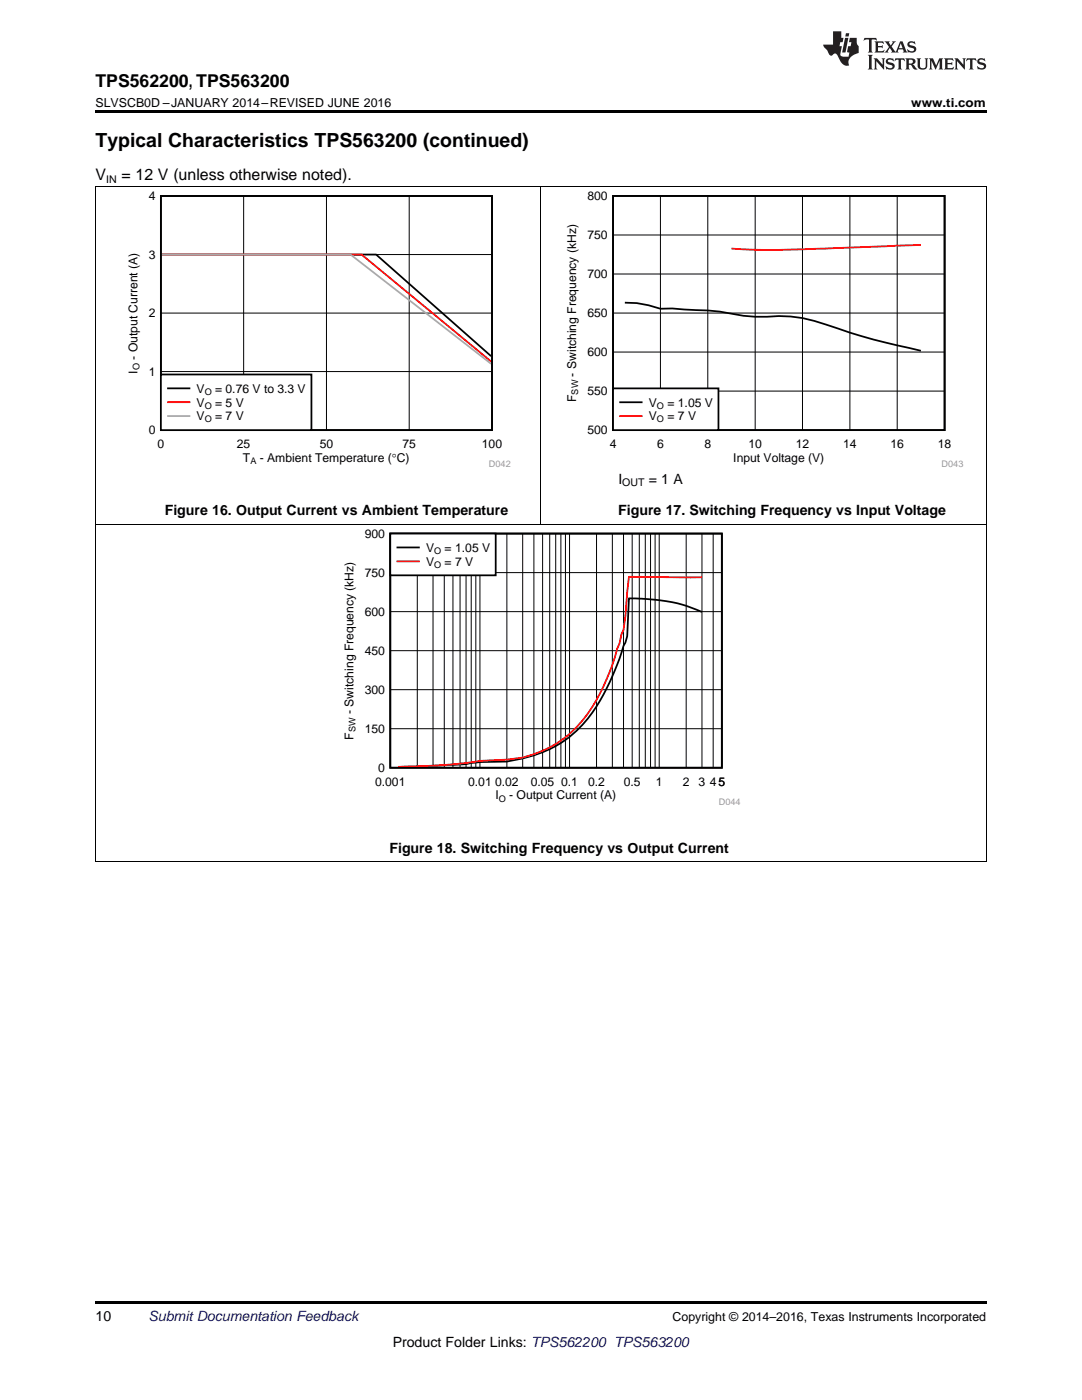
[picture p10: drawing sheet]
<svg xmlns="http://www.w3.org/2000/svg" width="216mm" height="279mm" viewBox="0 0 216 279" stroke-linecap="round" stroke-linejoin="round" font-family="sans-serif">
<path d="M19 259.7h177.8v.5h-177.8z" fill="#000"/>
<path d="M19.1 104.6v67.4M196.8 104.6v67.4M19 172h177.8" fill="none" stroke="#000" stroke-width=".2"/>
<path d="M68.2 105.6h79.5v55.1h-79.5z" fill-rule="evenodd" fill="#fff"/>
<path d="M77.9 106.5h66.1v46.7h-66.1zM140.1 122.1a33.7 33.7 0 0 0-12.3-2.6l-2.3-.1-.3 7.6-.4 1.2-.4 .7a43.6 43.6 0 0 1-8.1 15.7 22 22 0 0 1-12 6.8l-3.2 .6-6.2 .2a120.4 120.4 0 0 1-14.9 .8" fill="none" stroke="#000" stroke-width=".35"/>
<g fill="none" stroke="#000" stroke-width=".2">
<path d="M77.9 114.3h66.1M83.3 106.5v46.7M86.4 106.5v46.7M88.7 106.5v46.7M90.4 106.5v46.7M91.8 106.5v46.7M93 106.5v46.7M94 106.5v46.7M94.9 106.5v46.7M95.8 106.5v46.7M101.1 106.5v46.7M104.3 106.5v46.7"/>
<path d="M106.5 106.5v46.7M108.3 106.5v46.7M109.7 106.5v46.7M110.9 106.5v46.7M111.9 106.5v46.7M112.8 106.5v46.7M113.6 106.5v46.7M119 106.5v46.7M122.2 106.5v46.7M124.4 106.5v46.7M126.1 106.5v46.7M127.6 106.5v46.7"/>
<path d="M128.8 106.5v46.7M129.8 106.5v46.7M130.7 106.5v46.7M131.5 106.5v46.7M136.9 106.5v46.7M140.1 106.5v46.7M142.3 106.5v46.7M144 106.5v46.7M77.9 137.6h66.1M77.9 129.9h66.1M77.9 122.1h66.1M77.9 145.4h66.1"/>
</g>
<path d="M140.1 115.2l-14.6-.1-.7 7.9-.4 2.7-.4 .8a51.3 51.3 0 0 1-5 13.2 22 22 0 0 1-17.9 11.9l-5.3 .3a98.5 98.5 0 0 1-16.4 1.1" fill="none" stroke="#f00" stroke-width=".35"/>
<path d="M77.9 106.5h21v8.3h-21z" fill-rule="evenodd" fill="#fff"/>
<path d="M77.9 106.5h21v8.3h-21zM79.3 109.3h4.3" fill="none" stroke="#000" stroke-width=".35"/>
<path d="M79.3 112h4.3" fill="none" stroke="#f00" stroke-width=".35"/>
<path d="M19.1 37.3v67.3M107.9 37.3v67.3M196.8 37.3v67.3M19 104.6h177.8" fill="none" stroke="#000" stroke-width=".2"/>
<path d="M25.1 38.2h76.7v55.1h-76.7z" fill-rule="evenodd" fill="#fff"/>
<path d="M32.1 39.1h66.1v46.7h-66.1zM32.3 50.8h42.7l23 20.3" fill="none" stroke="#000" stroke-width=".35"/>
<path d="M48.6 39.1v46.7M65.1 39.1v46.7M81.7 39.1v46.7M32.1 50.8h66.1M32.1 74.2h66.1M32.1 62.5h66.1" fill="none" stroke="#000" stroke-width=".2"/>
<path d="M32.3 50.8h39.8l25.9 21.3" fill="none" stroke="#f00" stroke-width=".35"/>
<path d="M32.3 50.8h37.6l28.1 21.8" fill="none" stroke="#aaa" stroke-width=".35"/>
<path d="M32.1 74.7h30v11.1h-30z" fill-rule="evenodd" fill="#fff"/>
<path d="M32.1 74.7h30v11.1h-30zM33.5 77.5h4.3" fill="none" stroke="#000" stroke-width=".35"/>
<path d="M33.5 80.3h4.3" fill="none" stroke="#f00" stroke-width=".35"/>
<path d="M33.5 83h4.3" fill="none" stroke="#aaa" stroke-width=".35"/>
<path d="M112.6 38.2h79.6v55.1h-79.6z" fill-rule="evenodd" fill="#fff"/>
<path d="M122.3 39.1h66.2v46.7h-66.2zM124.7 60.4l2.4 .1 2.3 .4 2.4 .7h2.3l2.4 .2a55.5 55.5 0 0 1 11.8 1.2l4.7 .2a25.5 25.5 0 0 1 11.9 1.6 134.8 134.8 0 0 0 18.9 5.2" fill="none" stroke="#000" stroke-width=".35"/>
<path d="M131.8 39.1v46.7M141.2 39.1v46.7M150.7 39.1v46.7M160.1 39.1v46.7M169.6 39.1v46.7M179 39.1v46.7M122.3 54.7h66.2M122.3 46.9h66.2M122.3 78.1h66.2M122.3 70.3h66.2M122.3 62.5h66.2" fill="none" stroke="#000" stroke-width=".2"/>
<path d="M183.8 48.9l-16.6 .6a213.4 213.4 0 0 1-21.2 .1" fill="none" stroke="#f00" stroke-width=".35"/>
<path d="M122.3 77.5h21.1v8.3h-21.1z" fill-rule="evenodd" fill="#fff"/>
<path d="M122.3 77.5h21.1v8.3h-21.1zM123.7 80.3h4.3" fill="none" stroke="#000" stroke-width=".35"/>
<path d="M123.7 83h4.3" fill="none" stroke="#f00" stroke-width=".35"/>
<path d="M19 37.2h177.8" fill="none" stroke="#000" stroke-width=".2"/>
<path d="M19 22h177.8v.5h-177.8z" fill="#000"/>
<g fill="#231f20">
<path d="M172.5 7.6l-.1 .5 .4-.2h.6v.1v2.1l-.2 .4h.9l-.2-.4v-2.1l.1-.1h.5l.5 .2-.2-.5zM174.5 8.3l.2 .3v1.5l-.2 .4h1.8l.2-.6a1.04 1.04 0 0 1-1.3 .2v-.7h.6l.3 .2v-.6l-.3 .2h-.6v-.6l.8-.1 .4 .3-.2-.5zM176.5 8.3l.9 1.1-.9 1.1h.8l-.2-.2 .4-.7 .5 .7-.2 .2h1.5l-.2-.2 .2-.4h.9l.1 .4-.2 .2h1l-.3-.3-.7-1.9h-.5l-.9 2-.8-1 .9-1h-.8l.1 .3-.4 .5-.3-.6 .1-.2zM179.7 8.6l.4 1h-.7zM181.3 8.4a.63 .63 0 0 0-.2 .7 .63 .63 0 0 0 .6 .4l.6 .2 .1 .2a.75 .75 0 0 1-.7 .4 .75 .75 0 0 1-.6-.5l.1 .7 .1-.1a1.11 1.11 0 0 0 1.5-.6 1.13 1.13 0 0 0-1.2-.8l-.1-.4a1.04 1.04 0 0 1 1.2 .2l-.2-.5-.2 .1-.4-.2zM173.2 10.9l.2 .4v2.2l-.2 .4h1l-.3-.4v-2.2l.3-.4zM174.3 11.6l.3 .4v1.5l-.3 .4h.8l-.2-.4v-1.3l1.5 1.7v-1.9l.2-.4h-.7l.2 .4v.9l-1.1-1.3zM177 11.8a.62 .62 0 0 0-.2 .7 .62 .62 0 0 0 .6 .4l.6 .1 .1 .3a.76 .76 0 0 1-.7 .3 .76 .76 0 0 1-.7-.4l.2 .7 .1-.1a1.11 1.11 0 0 0 1.5-.6 1.13 1.13 0 0 0-1.2-.8l-.1-.4a1.04 1.04 0 0 1 1.2 .2l-.2-.6-.2 .1-.5-.1zM178.7 11.6l-.2 .6a.61 .61 0 0 1 .8-.3v1.6l-.2 .4h.9l-.2-.4v-1.6a.63 .63 0 0 1 .7 .3l-.1-.6zM180.6 11.6l.3 .4v1.5l-.3 .4h1l-.2-.2-.1-.8 .6 .2a.76 .76 0 0 0 1.2 .7l-1-1a.58 .58 0 0 0 .6-.5 .58 .58 0 0 0-.5-.6zM181.4 11.9h.1a.45 .45 0 0 1 .5 .1 .45 .45 0 0 1 .1 .5l-.8 .2zM182.9 11.6l.2 .2a2.17 2.17 0 0 0 .3 1.9 .99 .99 0 0 0 1.6-.6v-1.1l.2-.4h-.7l.2 .2a1.92 1.92 0 0 1-.2 1.8 .6 .6 0 0 1-.9-.5v-1.1l.2-.4zM185.4 11.6l.2 .4v1.5l-.2 .4h.7l-.2-.4v-1.4l.8 1.8 .8-1.8v1.4l-.2 .4h.9l-.2-.4v-1.5l.2-.4h-.8l-.6 1.5-.6-1.5zM188.4 11.6l.2 .4v1.5l-.2 .4h1.8l.1-.6a1.04 1.04 0 0 1-1.2 .1v-.6h.5l.4 .2v-.6l-.4 .2h-.5v-.7h.8l.3 .3-.1-.6zM190.5 11.6l.2 .4v1.5l-.2 .4h.7l-.2-.4v-1.3l1.5 1.7v-1.9l.2-.4h-.7l.2 .4v.9l-1.1-1.3zM192.9 11.6l-.1 .6a.61 .61 0 0 1 .7-.3l.1 1.6-.3 .4h1l-.3-.4 .1-1.6a.63 .63 0 0 1 .7 .3l-.1-.6zM195.2 11.8a.62 .62 0 0 0-.2 .7 .62 .62 0 0 0 .6 .4l.6 .1 .1 .3a.76 .76 0 0 1-.7 .3 .76 .76 0 0 1-.6-.4l.1 .7 .1-.1a1.11 1.11 0 0 0 1.6-.6 1.13 1.13 0 0 0-1.3-.8l-.1-.4a1.04 1.04 0 0 1 1.2 .2l-.1-.6-.2 .1-.5-.1z"/>
<path d="M166.2 6.3v2.6h-1.9v.4l.8 .9a.91 .91 0 0 0 1 .8 .56 .56 0 0 1 .5-.3 .56 .56 0 0 1 .5 .3l.4 .8a1.53 1.53 0 0 0 1.9 1.2 1.54 1.54 0 0 1 1-2.1l.9-.3v-1.4a1.52 1.52 0 0 1-.4-1.6h-1.3l-.2 .8h.5l-.2 .8h-.5l-.1 1v.2l.4 .1-.2 .8a1.93 1.93 0 0 1-1.6-.3l.3-1.8h-.5l.2-.8h.4l.2-.8h-.4v-1.3zM168.6 7.6l-.6 2.9h.7l.6-2.9zM168.8 6.6l-.1 .7h.6l.2-.7z"/>
</g>
<text font-size="3.9" x="19" y="29.3">Typical Characteristics TPS563200 (continued)</text>
<text font-size="3.5" x="19" y="17.3">TPS562200, TPS563200</text>
<g font-size="3.2">
<text x="19" y="36">V</text>
<text x="24.2" y="36">= 12 V (unless otherwise noted).</text>
</g>
<g font-size="2.8">
<text x="123.4" y="96.5">I</text>
<text x="129.5" y="96.5">= 1 A</text>
<text x="32.9" y="102.9">Figure 16. Output Current vs Ambient Temperature</text>
<text x="123.4" y="102.9">Figure 17. Switching Frequency vs Input Voltage</text>
<text x="77.7" y="170.3">Figure 18. Switching Frequency vs Output Current</text>
<text x="19" y="263.6">10</text>
<text x="78.4" y="268.9">Product Folder Links: TPS562200 TPS563200</text>
</g>
<text font-size="2.8" fill="#0000c8" x="29.6" y="263.6">Submit Documentation Feedback</text>
<g font-size="2.5">
<text x="19" y="21.4">SLVSCB0D –JANUARY 2014–REVISED JUNE 2016</text>
<text x="181.8" y="21.4">www.ti.com</text>
<text x="134.2" y="263.6">Copyright © 2014–2016, Texas Instruments Incorporated</text>
</g>
<g font-size="2.4">
<text x="29.7" y="39.9">4</text>
<text x="117.2" y="39.9">800</text>
<text x="117.2" y="47.7">750</text>
<text x="29.7" y="51.6">3</text>
<text x="117.2" y="55.5">700</text>
<text x="29.7" y="63.3">2</text>
<text x="117.2" y="63.3">650</text>
<text x="27.4" y="71.8" transform="rotate(-90 27.4 71.8)">- Output Current (A)</text>
<text x="117.2" y="71.1">600</text>
<text x="27.4" y="74.5" transform="rotate(-90 27.4 74.5)">I</text>
<text x="29.7" y="74.9">1</text>
<text x="115" y="75.1" transform="rotate(-90 115 75.1)">- Switching Frequency (kHz)</text>
<text x="39.2" y="78.4">V</text>
<text x="39.2" y="81.1">V</text>
<text x="39.2" y="83.9">V</text>
<text x="42.9" y="78.4">= 0.76 V to 3.3 V</text>
<text x="42.9" y="81.1">= 5 V</text>
<text x="42.9" y="83.9">= 7 V</text>
<text x="115" y="80.2" transform="rotate(-90 115 80.2)">F</text>
<text x="117.2" y="78.8">550</text>
<text x="129.5" y="81.1">V</text>
<text x="129.5" y="83.9">V</text>
<text x="133.2" y="81.1">= 1.05 V</text>
<text x="133.2" y="83.9">= 7 V</text>
<text x="29.7" y="86.6">0</text>
<text x="31.4" y="89.4">0</text>
<text x="47.3" y="89.4">25</text>
<text x="63.8" y="89.4">50</text>
<text x="80.3" y="89.4">75</text>
<text x="96.2" y="89.4">100</text>
<text x="117.2" y="86.6">500</text>
<text x="121.7" y="89.4">4</text>
<text x="131.1" y="89.4">6</text>
<text x="140.6" y="89.4">8</text>
<text x="149.3" y="89.4">10</text>
<text x="158.8" y="89.4">12</text>
<text x="168.2" y="89.4">14</text>
<text x="177.7" y="89.4">16</text>
<text x="187.1" y="89.4">18</text>
<text x="48.5" y="92.2">T</text>
<text x="51.8" y="92.2">- Ambient Temperature (qC)</text>
<text x="146.3" y="92.2">Input Voltage (V)</text>
<text x="72.8" y="107.3">900</text>
<text x="85" y="110.1">V</text>
<text x="85" y="112.9">V</text>
<text x="88.7" y="110.1">= 1.05 V</text>
<text x="88.7" y="112.9">= 7 V</text>
<text x="72.8" y="115.1">750</text>
<text x="72.8" y="122.9">600</text>
<text x="72.8" y="130.7">450</text>
<text x="70.5" y="142.5" transform="rotate(-90 70.5 142.5)">- Switching Frequency (kHz)</text>
<text x="72.8" y="138.4">300</text>
<text x="70.5" y="147.6" transform="rotate(-90 70.5 147.6)">F</text>
<text x="72.8" y="146.2">150</text>
<text x="75.5" y="154">0</text>
<text x="74.8" y="156.8">0.001</text>
<text x="93.4" y="156.8">0.01</text>
<text x="98.8" y="156.8">0.02</text>
<text x="98.8" y="159.6">I</text>
<text x="101.6" y="159.6">- Output Current (A)</text>
<text x="105.9" y="156.8">0.05</text>
<text x="112" y="156.8">0.1</text>
<text x="117.4" y="156.8">0.2</text>
<text x="124.5" y="156.8">0.5</text>
<text x="130.9" y="156.8">1</text>
<text x="136.2" y="156.8">2</text>
<text x="139.4" y="156.8">3</text>
<text x="141.6" y="156.8">45</text>
</g>
<g font-size="2.1">
<text x="21.2" y="36.6">IN</text>
<text x="124.2" y="97.1">OUT</text>
</g>
<g font-size="1.8">
<text x="27.9" y="73.9" transform="rotate(-90 27.9 73.9)">O</text>
<text x="40.8" y="78.8">O</text>
<text x="40.8" y="81.5">O</text>
<text x="115.4" y="78.7" transform="rotate(-90 115.4 78.7)">SW</text>
<text x="131.1" y="81.5">O</text>
<text x="40.8" y="84.3">O</text>
<text x="131.1" y="84.3">O</text>
<text x="50" y="92.6">A</text>
<text x="86.6" y="110.5">O</text>
<text x="86.6" y="113.3">O</text>
<text x="70.9" y="146.1" transform="rotate(-90 70.9 146.1)">SW</text>
<text x="99.5" y="160">O</text>
</g>
<g font-size="1.8" fill="#999">
<text x="97.6" y="93.2">D042</text>
<text x="187.9" y="93.2">D043</text>
<text x="143.4" y="160.6">D044</text>
</g>
</svg>
